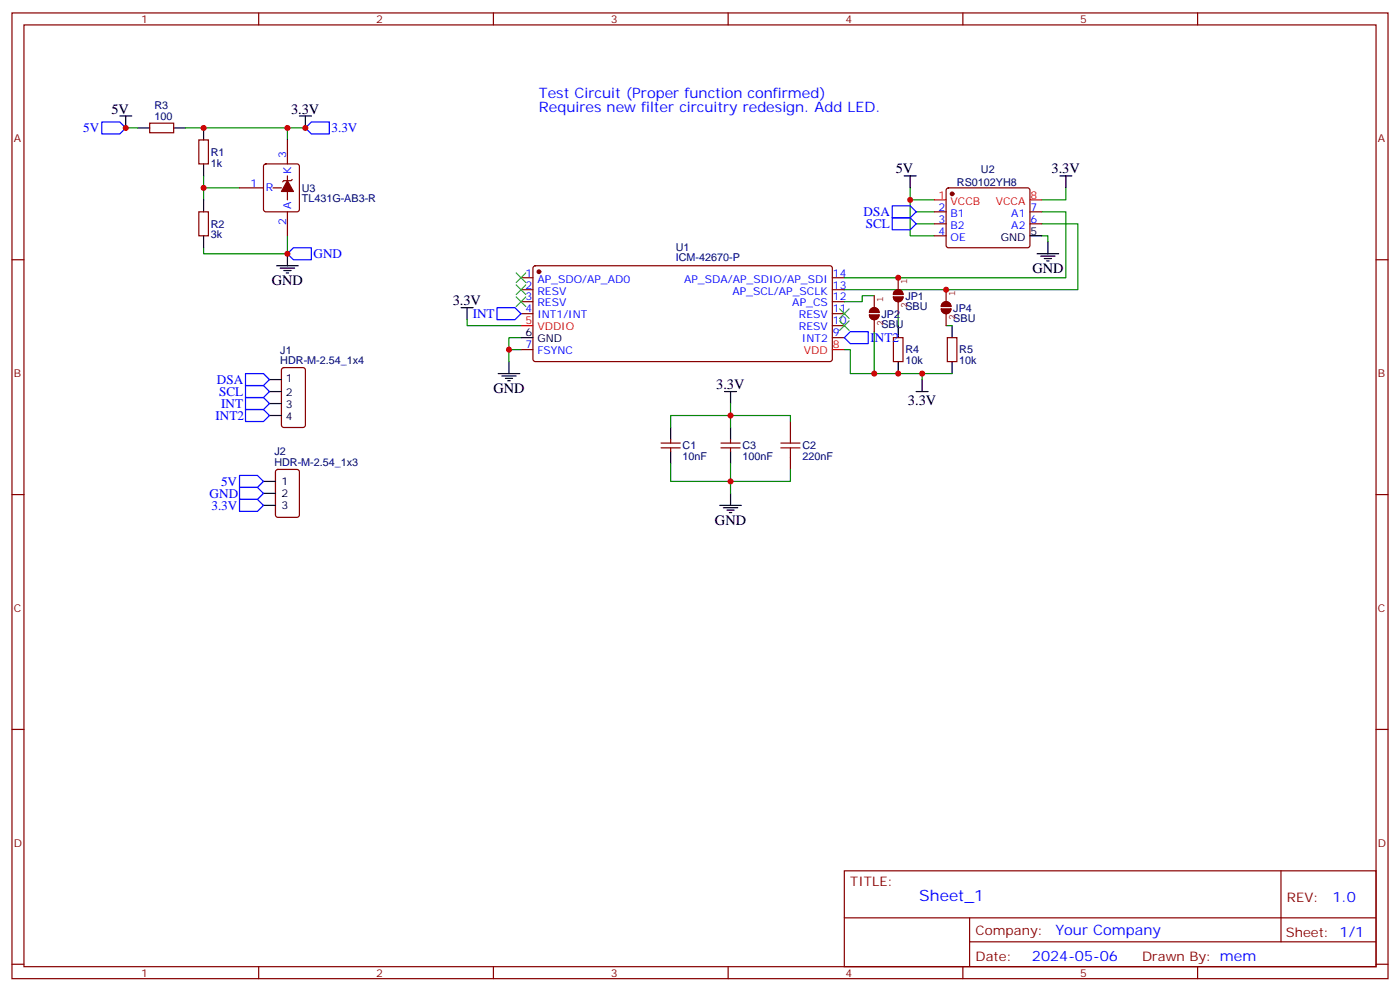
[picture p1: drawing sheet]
<svg xmlns="http://www.w3.org/2000/svg" width="412mm" height="292mm" viewBox="0 0 412 292" stroke-linecap="round" stroke-linejoin="round" font-family="sans-serif">
<g fill="none" stroke="#870000" stroke-width=".35">
<path d="M3.5 3.8h405.4v284.3h-405.4zM7.1 7.3h398.2v277.3h-398.2zM76.2 3.8v3.5M145.3 3.8v3.5M214.5 3.8v3.5M283.6 3.8v3.5M352.8 3.8v3.5M44.1 36.3h7.1v2.8h-7.1zM58.6 41.2h2.8v7.1h-2.8zM70.6 55.3h7M77.8 48.5l.5-.2h9.2l.5 .2 .2 .5v12.7l-.2 .5-.5 .2h-9.2l-.5-.3-.2-.4v-12.7zM80.4 55.3h2.5"/>
<path d="M84.7 41.2v7.1M84.7 51.8v7M86.1 52.8l-.4 .4h-2.1l-.3 .4M278.9 55.5l.5-.2h23.3l.5 .2 .2 .5-.1 16.5-.6 .5-23.6-.1-.4-.7v-16.2zM3.5 76.5h3.6M58.6 62.4h2.8v7h-2.8zM84.7 62.4v7M157.2 78.5l.5-.3 87 .1 .5 .7-.1 27-.6 .5-87.1-.1-.4-.6v-26.8zM275.2 62.4h3.5M275.2 65.9h3.5M275.2 69.4h3.5M303.4 62.4h3.5"/>
<path d="M303.4 65.9h3.5M405.3 76.5h3.6M153.5 81.8h3.5M153.5 85.3h3.5M153.5 88.8h3.5M153.5 92.4h3.5M245.2 81.8h3.5M245.2 85.3h3.5M245.2 88.8h3.5M245.2 92.4h3.5M245.2 99.4h3.5M245.2 95.9h3.5"/>
<path d="M263.2 99.4h2.8v7.1h-2.8zM279 99.4h2.9v7.1h-2.9zM83.1 108.4l.5-.2h5.7l.6 .5 .1 16.5-.5 .6-5.9 .1-.6-.5-.1-16.5zM153.5 102.9h3.5M81.4 138.4l.4-.2h5.7l.6 .4 .1 13-.5 .7h-5.9l-.6-.4-.1-13zM194.7 131.9h5.7M194.7 130.5h5.7M197.6 129.4v1.1M197.6 131.9v1M212.4 131.9h5.6M212.4 130.5h5.6M215.2 129.4v1.1"/>
<path d="M215.2 131.9v1M232.8 124.1v3.5M232.8 134.7v3.5M3.5 145.6h3.6M405.3 145.6h3.6M3.5 214.8h3.6M405.3 214.8h3.6M248.7 256.4h156.6v28.2h-156.6zM377.3 256.4v20.9M248.7 270.2h156.5M285.6 277.3h119.6M285.6 270.2v14.2"/>
<path d="M3.5 283.9h3.6M76.2 284.6v3.5M145.3 284.6v3.5M214.5 284.6v3.5M283.6 284.6v3.5M352.8 284.6v3.5M405.3 283.9h3.6"/>
</g>
<g fill="#870000" stroke="#870000" stroke-width=".35">
<path d="M84.7 53.2l1.7 3.2h-3.5z"/>
<circle cx="158.7" cy="80" r=".53"/>
<circle cx="280.5" cy="57.1" r=".53"/>
</g>
<path d="M275.2 58.8h3.5M303.4 58.8h3.5M153.5 95.9h3.5M245.2 102.9h3.5" fill="none" stroke="#f00" stroke-width=".35"/>
<g fill="none" stroke="#000" stroke-width=".35">
<path d="M35.3 34.1h3.5M37 34.1v3.6M40.6 37.7h3.5M51.2 37.7h3.5M60 37.7v3.5M88.2 34.1h3.5M90 34.1v3.6M60 48.3v3.5M60 58.8v3.6M266.3 51.8h3.6M268.1 51.8v3.5M312.2 51.8h3.5"/>
<path d="M314 51.8v3.5M60 69.4v3.6M81.5 78.2h6.3M82.5 79h4.3M83.6 79.7h2.1M84.7 74.7v3.5M303.4 69.4h3.5M305.5 74.7h6.4M306.6 75.4h4.2M307.6 76.1h2.1M308.3 76.8h.7M308.7 71.2v3.5"/>
<path d="M84.3 80.4h.7M135.8 90.6h3.5M137.6 90.6v3.5M153.5 99.4h3.5M264.6 95.9v3.5M280.5 95.9v3.5M79.4 115.3h3.5M79.4 111.8h3.5M79.4 118.8h3.5M146.8 110h6.3M147.8 110.7h4.2M148.9 111.4h2.1"/>
<path d="M149.6 112.1h.7M149.9 106.5v3.5M213.4 115.3h3.6M215.2 115.3v3.5M264.6 106.5v3.5M269.9 115.3h3.5M271.6 111.8v3.5M280.5 106.5v3.5M79.4 122.3h3.5M197.6 125.9v3.5M197.6 132.9v3.6M215.2 125.9v3.5"/>
<path d="M215.2 132.9v3.6M77.6 148.8h3.5M77.6 141.7h3.5M77.6 145.3h3.5M212 148.8h6.4M213.1 149.5h4.2M214.1 150.2h2.2M214.8 150.9h.7M215.2 145.3v3.5"/>
</g>
<g fill="none" stroke="#008700" stroke-width=".35">
<path d="M37 37.7h3.6M54.7 37.7h30v3.5M84.7 37.7h5.3M60 55.3h10.6M60 51.8v7M268.1 58.8v10.6h7.1M268.1 55.3v3.5h7.1M314 55.3v3.5h-7.1M84.7 69.4v5.3h-24.7v-1.7M269.9 65.9h5.3M269.9 62.4h5.3M306.9 69.4h1.8v1.8"/>
<path d="M306.9 62.4h7.1v19.4h-65.3M306.9 65.9h10.6v19.4h-68.8M137.6 94.1v1.8h15.9M153.5 99.4h-3.6v7.1M257.5 87.1h-3.5v1.7h-5.3M257.5 97.6v12.4M264.6 92.4v3.5M278.7 95.9h1.8M149.9 102.9h3.6M215.2 118.8v7.1M248.7 102.9h1.8v7.1h30M271.6 110v1.8"/>
<path d="M197.6 136.5v5.2h35.2v-3.5M215.2 136.5v8.8M232.8 124.1v-1.8h-35.2v3.6"/>
</g>
<path d="M230 131.9h5.7M230 130.5h5.7M232.8 127.6v2.9M232.8 131.9v2.8" fill="none" stroke="#a10000" stroke-width=".35"/>
<g fill="none" stroke="#00f" stroke-width=".35">
<path d="M30 35.9h5.3l1.7 1.8-1.7 1.7h-5.3zM90 37.7l1.7-1.8h5.3v3.5h-5.3zM84.7 74.7l1.7-1.7h5.3v3.5h-5.3zM262.8 60.6h5.3l1.8 1.8-1.8 1.7h-5.3zM262.8 64.1h5.3l1.8 1.8-1.8 1.8h-5.3zM146.4 90.6h5.3l1.8 1.8-1.8 1.7h-5.3zM248.7 99.4l1.8-1.8h5.3v3.6h-5.3zM72.3 117.1h5.3l1.8 1.7-1.8 1.8h-5.3zM72.3 113.5h5.3l1.8 1.8-1.8 1.8h-5.3zM72.3 110h5.3l1.8 1.8-1.8 1.7h-5.3zM70.6 140h5.2l1.8 1.7-1.8 1.8h-5.2zM72.3 120.6h5.3l1.8 1.7-1.8 1.8h-5.3z"/>
<path d="M70.6 147h5.2l1.8 1.8-1.8 1.8h-5.2zM70.6 143.5h5.2l1.8 1.8-1.8 1.7h-5.2z"/>
</g>
<path d="M152 80.4l2.9 2.8M152 83.9l2.9 2.8M152 87.4l2.9 2.8M154.9 80.4l-2.9 2.8M154.9 83.9l-2.9 2.8M154.9 87.4l-2.9 2.8M247.3 90.9l2.8 2.9M247.3 94.5l2.8 2.8M250.1 90.9l-2.8 2.9M250.1 94.5l-2.8 2.8" fill="none" stroke="#3c3" stroke-width=".35"/>
<g fill="#850000" stroke="#850000" stroke-width=".35">
<path d="M277.9 89.1a1.41 1.41 0 0 1 1.4-.1 1.41 1.41 0 0 1 .8 1.2h-2.8z"/>
<path d="M277.3 90.9h2.8a1.41 1.41 0 0 1-1.4 1.5 1.41 1.41 0 0 1-1.4-1.5z"/>
<path d="M263.7 85.6a1.41 1.41 0 0 1 1.5-.1 1.41 1.41 0 0 1 .8 1.2h-2.8z"/>
<path d="M263.2 87.4h2.8a1.41 1.41 0 0 1-1.4 1.4 1.41 1.41 0 0 1-1.4-1.4z"/>
<path d="M256.7 90.9a1.41 1.41 0 0 1 1.5-.2 1.41 1.41 0 0 1 .7 1.3h-2.8z"/>
<path d="M256.1 92.7h2.8a1.41 1.41 0 0 1-1.4 1.4 1.41 1.41 0 0 1-1.4-1.4z"/>
</g>
<path d="M256.1 92.7h2.8a1.41 1.41 0 0 1-1.4 1.4 1.41 1.41 0 0 1-1.4-1.4zM256.7 90.9a1.41 1.41 0 0 1 1.5-.2 1.41 1.41 0 0 1 .7 1.3h-2.8zM257.5 87.1v3.5M257.5 94.1v3.5M263.2 87.4h2.8a1.41 1.41 0 0 1-1.4 1.4 1.41 1.41 0 0 1-1.4-1.4zM263.7 85.6a1.41 1.41 0 0 1 1.5-.1 1.41 1.41 0 0 1 .8 1.2h-2.8zM264.6 81.8v3.5M264.6 88.8v3.6M277.3 90.9h2.8a1.41 1.41 0 0 1-1.4 1.5 1.41 1.41 0 0 1-1.4-1.5zM277.9 89.1a1.41 1.41 0 0 1 1.4-.1 1.41 1.41 0 0 1 .8 1.2h-2.8zM278.7 85.3v3.5M278.7 92.4v3.5" fill="none" stroke="#850000" stroke-width=".35"/>
<g fill="#c00">
<circle cx="84.7" cy="74.7" r=".88"/>
<circle cx="60" cy="37.7" r=".88"/>
<circle cx="60" cy="55.3" r=".88"/>
<circle cx="268.1" cy="58.8" r=".88"/>
<circle cx="264.6" cy="110" r=".88"/>
<circle cx="271.6" cy="110" r=".88"/>
<circle cx="149.9" cy="102.9" r=".88"/>
<circle cx="84.7" cy="37.7" r=".88"/>
<circle cx="215.2" cy="141.7" r=".88"/>
<circle cx="215.2" cy="122.3" r=".88"/>
<circle cx="37" cy="37.7" r=".88"/>
<circle cx="90" cy="37.7" r=".88"/>
<circle cx="257.5" cy="110" r=".88"/>
<circle cx="278.7" cy="85.3" r=".88"/>
<circle cx="264.6" cy="81.8" r=".88"/>
</g>
<text font-size="4.6" fill="#00f" x="270.8" y="265.4">Sheet_1</text>
<g font-size="4.2" fill="#00f">
<text x="158.7" y="28.9">Test Circuit (Proper function confirmed)</text>
<text x="158.7" y="33.1">Requires new filter circuitry redesign. Add LED.</text>
<text x="392.5" y="265.7">1.0</text>
<text x="310.9" y="275.2">Your Company</text>
<text x="304" y="283">2024-05-06</text>
</g>
<g font-size="4.2">
<text x="32.8" y="33.4">5V</text>
<text x="85.7" y="33.4">3.3V</text>
<text x="263.9" y="51.1">5V</text>
<text x="309.7" y="51.1">3.3V</text>
<text x="80.1" y="83.9">GND</text>
<text x="304.1" y="80.4">GND</text>
<text x="133.3" y="89.9">3.3V</text>
<text x="145.3" y="115.6">GND</text>
<text x="211" y="114.6">3.3V</text>
<text x="267.5" y="119.3">3.3V</text>
<text x="210.6" y="154.4">GND</text>
</g>
<g font-size="3.9" fill="#00f">
<text x="24.5" y="39">5V</text>
<text x="97.6" y="38.9">3.3V</text>
<text x="254.4" y="63.6">DSA</text>
<text x="255.1" y="67.2">SCL</text>
<text x="92.4" y="75.9">GND</text>
<text x="139.3" y="93.6">INT</text>
<text x="256.4" y="100.6">INT2</text>
<text x="63.9" y="113">DSA</text>
<text x="64.6" y="116.6">SCL</text>
<text x="63.5" y="123.6">INT2</text>
<text x="65.2" y="120.1">INT</text>
<text x="65.1" y="143">5V</text>
<text x="61.8" y="146.6">GND</text>
<text x="62.3" y="150.1">3.3V</text>
</g>
<g font-size="3.9" fill="#800">
<text x="250.5" y="261">TITLE:</text>
<text x="379.1" y="265.7">REV:</text>
<text x="287.4" y="275.2">Company:</text>
<text x="378.7" y="275.8">Sheet: 1/1</text>
<text x="287.4" y="282.9">Date:</text>
<text x="336.4" y="282.9">Drawn By: mem</text>
</g>
<g font-size="3.2" fill="#800">
<text x="41.6" y="6.8">1</text>
<text x="110.8" y="6.8">2</text>
<text x="179.9" y="6.8">3</text>
<text x="249.1" y="6.8">4</text>
<text x="318.2" y="6.8">5</text>
<text x="4.1" y="41.9">A</text>
<text x="405.9" y="41.9">A</text>
<text x="4.1" y="111.1">B</text>
<text x="405.9" y="111.1">B</text>
<text x="4.1" y="180.2">C</text>
<text x="405.9" y="180.2">C</text>
<text x="4.1" y="249.3">D</text>
<text x="405.9" y="249.3">D</text>
<text x="41.6" y="287.6">1</text>
<text x="110.8" y="287.6">2</text>
<text x="179.9" y="287.6">3</text>
<text x="249.1" y="287.6">4</text>
<text x="318.2" y="287.6">5</text>
</g>
<g font-size="3.2" fill="#000080">
<text x="45.5" y="35.2">100</text>
<text x="45.5" y="32">R3</text>
<text x="62.1" y="45.8">R1</text>
<text x="62.1" y="49">1k</text>
<text x="288.9" y="50.8">U2</text>
<text x="88.9" y="59.6">TL431G-AB3-R</text>
<text x="88.9" y="56.5">U3</text>
<text x="281.9" y="54.7">RS0102YH8</text>
<text x="62.1" y="70.2">3k</text>
<text x="62.1" y="67">R2</text>
<text x="199.1" y="76.9">ICM-42670-P</text>
<text x="199.1" y="73.8">U1</text>
<text x="266.7" y="88.2">JP1</text>
<text x="259.6" y="93.5">JP2</text>
<text x="266.7" y="91.3">SBU</text>
<text x="280.8" y="94.9">SBU</text>
<text x="280.8" y="91.7">JP4</text>
<text x="259.6" y="96.6">SBU</text>
<text x="82.6" y="107.2">HDR-M-2.54_1x4</text>
<text x="82.6" y="104.1">J1</text>
<text x="266.7" y="107.2">10k</text>
<text x="266.7" y="104">R4</text>
<text x="282.6" y="107.2">10k</text>
<text x="282.6" y="104">R5</text>
<text x="80.8" y="137.2">HDR-M-2.54_1x3</text>
<text x="80.8" y="134.1">J2</text>
<text x="201.1" y="135.5">10nF</text>
<text x="201.1" y="132.3">C1</text>
<text x="218.7" y="135.5">100nF</text>
<text x="218.7" y="132.3">C3</text>
<text x="236.4" y="135.5">220nF</text>
<text x="236.4" y="132.3">C2</text>
</g>
<g font-size="3.2" fill="#00f">
<text x="84.3" y="46.5" transform="rotate(-90 84.3 46.5)">3</text>
<text x="85.7" y="51.2" transform="rotate(-90 85.7 51.2)">K</text>
<text x="73.8" y="55">1</text>
<text x="78.3" y="56.4">R</text>
<text x="85.7" y="61.7" transform="rotate(-90 85.7 61.7)">A</text>
<text x="276.5" y="62">2</text>
<text x="276.5" y="65.5">3</text>
<text x="280" y="63.8">B1</text>
<text x="297.9" y="63.8">A1</text>
<text x="303.6" y="65.5">6</text>
<text x="303.6" y="62">7</text>
<text x="84.3" y="66.1" transform="rotate(-90 84.3 66.1)">2</text>
<text x="276.5" y="69.1">4</text>
<text x="280" y="67.3">B2</text>
<text x="280" y="70.8">OE</text>
<text x="297.9" y="67.3">A2</text>
<text x="154.8" y="81.4">1</text>
<text x="158.3" y="83.2">AP_SDO/AP_AD0</text>
<text x="201.5" y="83.2">AP_SDA/AP_SDIO/AP_SDI</text>
<text x="245.4" y="81.4">14</text>
<text x="154.8" y="84.9">2</text>
<text x="154.8" y="88.5">3</text>
<text x="158.3" y="86.7">RESV</text>
<text x="215.7" y="86.7">AP_SCL/AP_SCLK</text>
<text x="245.4" y="88.5">12</text>
<text x="245.4" y="84.9">13</text>
<text x="154.8" y="92">4</text>
<text x="158.3" y="90.2">RESV</text>
<text x="158.3" y="93.8">INT1/INT</text>
<text x="233.4" y="90.2">AP_CS</text>
<text x="235.3" y="93.8">RESV</text>
<text x="245.4" y="95.5">10</text>
<text x="245.4" y="92">11</text>
<text x="235.3" y="97.3">RESV</text>
<text x="236.2" y="100.8">INT2</text>
<text x="245.4" y="99.1">9</text>
<text x="154.8" y="102.6">7</text>
<text x="158.3" y="104.4">FSYNC</text>
</g>
<g font-size="3.2" fill="#f00">
<text x="276.5" y="58.5">1</text>
<text x="303.6" y="58.5">8</text>
<text x="280" y="60.3">VCCB</text>
<text x="293.3" y="60.3">VCCA</text>
<text x="154.8" y="95.5">5</text>
<text x="158.3" y="97.3">VDDIO</text>
<text x="236.8" y="104.4">VDD</text>
<text x="245.4" y="102.6">8</text>
</g>
<g font-size="3.2">
<text x="294.8" y="70.8">GND</text>
<text x="303.6" y="69.1">5</text>
<text x="154.8" y="99.1">6</text>
<text x="158.3" y="100.8">GND</text>
<text x="84.2" y="112.5">1</text>
<text x="84.2" y="116.7">2</text>
<text x="84.2" y="120.2">3</text>
<text x="84.2" y="123.8">4</text>
<text x="82.9" y="142.8">1</text>
<text x="82.9" y="149.9">3</text>
<text x="82.9" y="146.3">2</text>
</g>
<g font-size="2.8" fill="#840000">
<text x="267.2" y="83.5" transform="rotate(-90 267.2 83.5)">1</text>
<text x="260.2" y="88.8" transform="rotate(-90 260.2 88.8)">1</text>
<text x="281.3" y="87.1" transform="rotate(-90 281.3 87.1)">1</text>
<text x="260.2" y="95.9" transform="rotate(-90 260.2 95.9)">2</text>
<text x="267.2" y="90.6" transform="rotate(-90 267.2 90.6)">2</text>
<text x="281.3" y="94.1" transform="rotate(-90 281.3 94.1)">2</text>
</g>
</svg>
